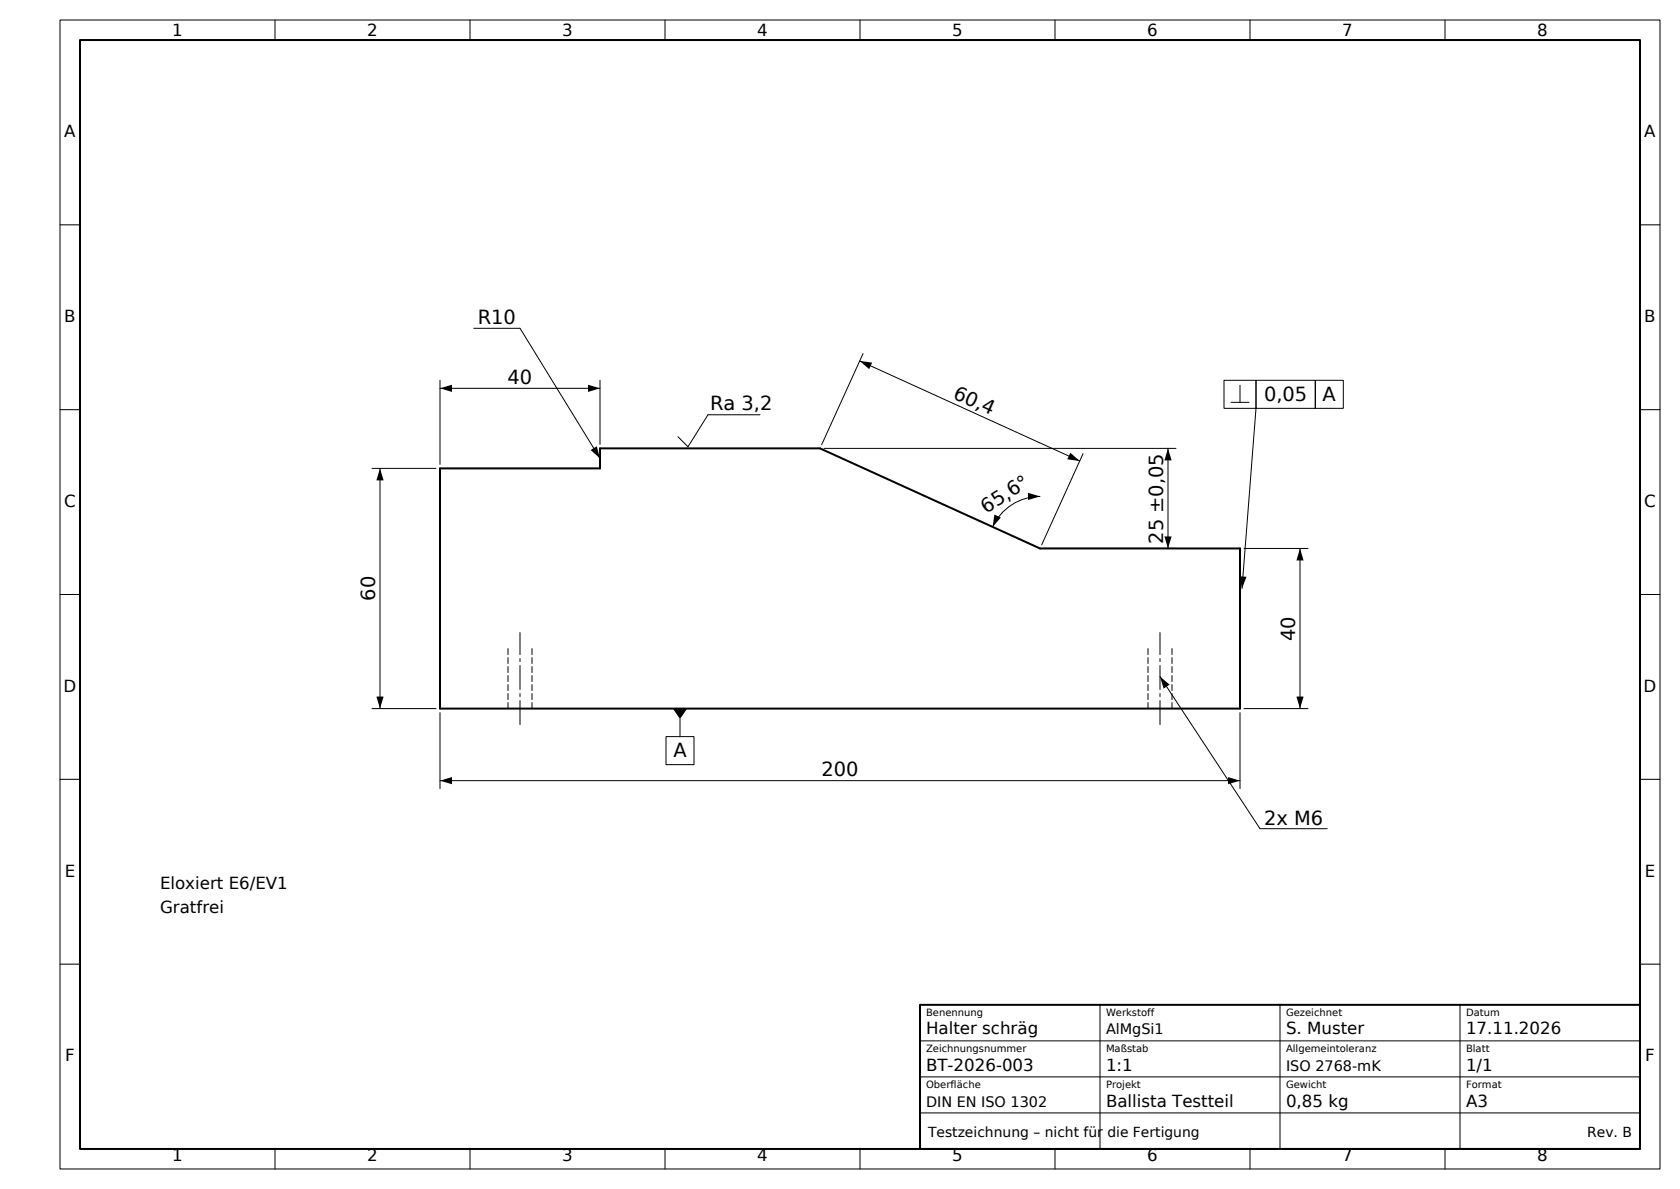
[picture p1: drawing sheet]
<svg xmlns="http://www.w3.org/2000/svg" width="420mm" height="297mm" viewBox="0 0 420 297" stroke-linecap="round" stroke-linejoin="round" font-family="sans-serif">
<path d="M20 10h390v277h-390zM110 117h40v-5h55l55 25h50v40h-200zM230 251h180v36h-180z" fill="none" stroke="#000" stroke-width=".5"/>
<path d="M127 177v-15M133 177v-15M287 177v-15M293 177v-15" fill="none" stroke="#000" stroke-width=".25" stroke-dasharray="1.5 .7"/>
<path d="M130 181v-23M290 181v-23" fill="none" stroke="#000" stroke-width=".25" stroke-dasharray="6 1 .7 1"/>
<g fill="none" stroke="#000" stroke-width=".25">
<path d="M15 5h400v287h-400zM68.8 5v5M117.5 5v5M166.2 5v5M215 5v5M263.8 5v5M312.5 5v5M361.3 5v5M15 56.2h5M410 56.2h5M110 95v21M110 97h40"/>
<path d="M118.4 82h11.6l20 32.5M150 95v16M214.9 90.2l55 25M215.8 88.3l-10.4 22.8M306 95h8v7h-8zM310 96.3v4.2M314 95h14.8v7h-14.8zM328.8 95h7v7h-7zM15 102.3h5M93 117h16M95 117v60M190 103.6h-13l-5 8-2.5-2.5"/>
<path d="M206 112h88M270.8 113.3l-10.4 22.8M292 112v25M307.7 100.5h4.5M314 102l-3.5 45M410 102.3h5M260 124a13 13 0 0 0-11.8 7.6M261 137h33M311 137h16M325 137v40M15 148.5h5M410 148.5h5"/>
<path d="M93 177h16M110 178v19M170 179.6v4.4M290 169l25 38h16.8M310 178v19M311 177h16M15 194.7h5M110 195h200M166.5 184h7v7h-7zM410 194.7h5M15 240.8h5M230 260h180"/>
<path d="M275 251v36M320 251v36M365 251v36M410 240.8h5M230 278h180M230 269h180M68.8 287v5M117.5 287v5M166.2 287v5M215 287v5M263.8 287v5M312.5 287v5"/>
<path d="M361.3 287v5"/>
</g>
<g fill="#000">
<path d="M110 97l3-.9v1.8zM147 96.1l3 .9-3 .9zM214.9 90.2l3.1 .4-.7 1.6zM95 117l.9 3h-1.8zM147.7 112.4l1.5-.9 .8 3zM267.6 113.1l2.3 2.1-3.1-.5zM292 112l.9 3h-1.8zM248.6 128.5l1.6 .8-2 2.3zM257 123.1l3 .9-3 .9zM291.1 134h1.8l-.9 3zM325 137l.9 3h-1.8zM309.8 143.9l1.8 .2-1.1 2.9z"/>
<path d="M94.1 174h1.8l-.9 3zM168.2 177h3.6l-1.8 2.6zM290 169l2.4 2-1.5 1zM324.1 174h1.8l-.9 3zM110 195l3-.9v1.8zM307 194.1l3 .9-3 .9z"/>
</g>
<g font-size="4.9">
<text x="119.4" y="81">R10</text>
<text x="126.9" y="95.8">40</text>
<text x="238" y="99.3" transform="rotate(24 238 99.3)">60,4</text>
<text x="316" y="100.1">0,05</text>
<text x="330.7" y="100.1">A</text>
<text x="177.5" y="102.4">Ra 3,2</text>
<text x="246.6" y="128.4" transform="rotate(-33 246.6 128.4)">65,6°</text>
<text x="290.8" y="135.8" transform="rotate(-90 290.8 135.8)">25 ±0,05</text>
<text x="93.8" y="150.1" transform="rotate(-90 93.8 150.1)">60</text>
<text x="323.8" y="160.1" transform="rotate(-90 323.8 160.1)">40</text>
<text x="168.3" y="189.1">A</text>
<text x="205.4" y="193.8">200</text>
<text x="316" y="206">2x M6</text>
</g>
<g font-size="4.2">
<text x="43" y="9">1</text>
<text x="91.8" y="9">2</text>
<text x="140.5" y="9">3</text>
<text x="189.3" y="9">4</text>
<text x="238" y="9">5</text>
<text x="286.8" y="9">6</text>
<text x="335.5" y="9">7</text>
<text x="384.3" y="9">8</text>
<text x="16.1" y="34.3">A</text>
<text x="411.1" y="34.3">A</text>
<text x="16.1" y="80.4">B</text>
<text x="411.1" y="80.4">B</text>
<text x="16" y="126.6">C</text>
<text x="411" y="126.6">C</text>
<text x="15.9" y="172.8">D</text>
<text x="410.9" y="172.8">D</text>
<text x="16.2" y="219">E</text>
<text x="411.2" y="219">E</text>
<text x="40" y="222">Eloxiert E6/EV1</text>
<text x="40" y="228">Gratfrei</text>
<text x="231.5" y="258.4">Halter schräg</text>
<text x="321.5" y="258.4">S. Muster</text>
<text x="366.5" y="258.4">17.11.2026</text>
<text x="16.3" y="265.1">F</text>
<text x="231.5" y="267.4">BT-2026-003</text>
<text x="276.5" y="267.4">1:1</text>
<text x="366.5" y="267.4">1/1</text>
<text x="411.3" y="265.1">F</text>
<text x="276.5" y="276.4">Ballista Testteil</text>
<text x="321.5" y="276.4">0,85 kg</text>
<text x="366.5" y="276.4">A3</text>
<text x="43" y="290">1</text>
<text x="91.8" y="290">2</text>
<text x="140.5" y="290">3</text>
<text x="189.3" y="290">4</text>
<text x="238" y="290">5</text>
<text x="286.8" y="290">6</text>
<text x="335.5" y="290">7</text>
<text x="384.3" y="290">8</text>
</g>
<g font-size="3.6">
<text x="276.5" y="258.4">AlMgSi1</text>
<text x="321.5" y="267.4">ISO 2768-mK</text>
<text x="231.5" y="276.4">DIN EN ISO 1302</text>
</g>
<g font-size="3.5">
<text x="232" y="284">Testzeichnung – nicht für die Fertigung</text>
<text x="396.8" y="284">Rev. B</text>
</g>
<g font-size="2.5">
<text x="231.5" y="253.8">Benennung</text>
<text x="276.5" y="253.8">Werkstoff</text>
<text x="321.5" y="253.8">Gezeichnet</text>
<text x="366.5" y="253.8">Datum</text>
<text x="231.5" y="262.8">Zeichnungsnummer</text>
<text x="276.5" y="262.8">Maßstab</text>
<text x="321.5" y="262.8">Allgemeintoleranz</text>
<text x="366.5" y="262.8">Blatt</text>
<text x="231.5" y="271.8">Oberfläche</text>
<text x="276.5" y="271.8">Projekt</text>
<text x="321.5" y="271.8">Gewicht</text>
<text x="366.5" y="271.8">Format</text>
</g>
</svg>
